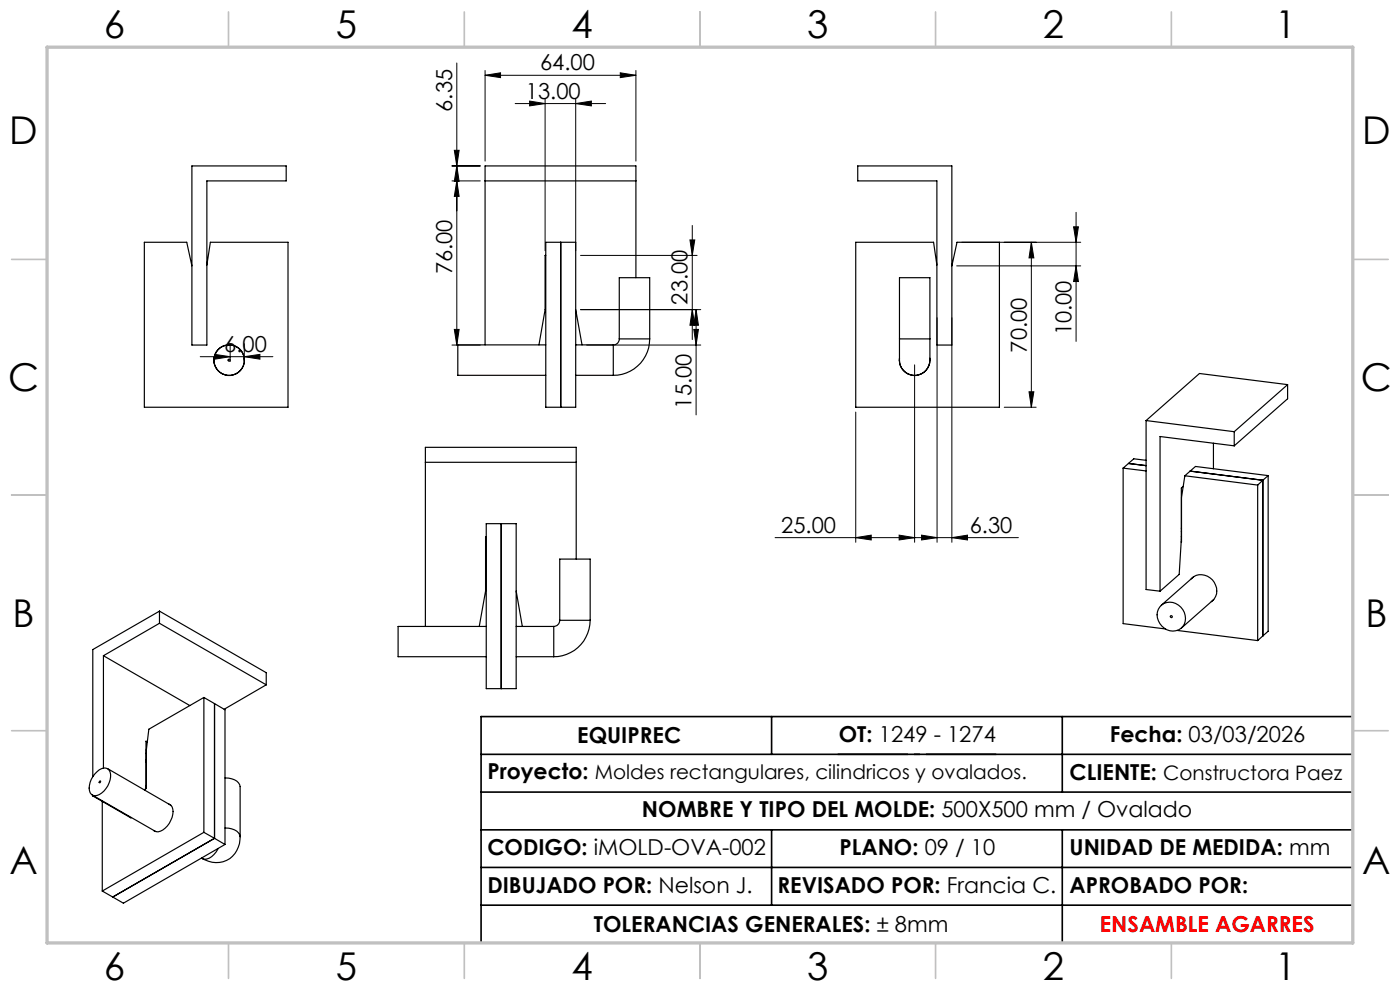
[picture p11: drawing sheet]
<svg xmlns="http://www.w3.org/2000/svg" width="297mm" height="210mm" viewBox="0 0 297 210" stroke-linecap="round" stroke-linejoin="round" font-family="sans-serif">
<g fill="none" stroke="#000" stroke-width=".25">
<path d="M40.7 35.2h20v3.2h-16.8v34.8h-3.2zM102.9 38.4h32M182 35.2h19.9v38h-3.1v-34.8h-16.8zM43.9 56.2l.7-4.8h16.5v35h-30.5v-35h9l1.1 5M115.8 51.4h6.3v35h-6.3zM115.8 54.2h-.2v11.5l-1.3 7.5M119 51.4v35M134.9 58.9v-23.7h-32v38M198.8 56.2l-.8-4.8h-16.5v35h30.5v-35h-9l-1.1 5M45.4 76v.4M51.8 76v.4M115.8 73.2h-18.7v6.4h18.7"/>
<path d="M122.1 73.2h8M122.1 79.6h8M122.1 65.7l1.4 7.5M130.1 73.2v6.4M131.4 71.9a1.21 1.21 0 0 1-1.3 1.3M131.4 71.9v-13h6.4v13M131.4 71.9h6.4M137.8 71.9a7.7 7.7 0 0 1-7.7 7.7M190.8 71.9v3.2a5 5 0 0 0 .9 3.5 3.3 3.3 0 0 0 3.9 .6 3.3 3.3 0 0 0 1.7-3.6v-3.7M190.8 76a3.3 3.3 0 0 0 3.2 3.7 3.3 3.3 0 0 0 3.3-3.7M190.8 71.9v-13h6.5v13M190.8 71.9h6.5"/>
<path d="M90.2 98.1h32M238.3 99.3l4.8 .6M238.3 99.3v33l8.9 1.1M239.4 98.3l3.7 .5M243.1 97.6l-2.6-.3-2.2 2M243.1 89.2l18.7 2.4M243.1 89.2v35.9l3 .3M252.5 99.9l15.4 2M257.4 94v5.4M261.8 91.6v3M261.8 94.6l-15.7-2v32.8M273.2 81.6l-18.7-2.4-11.4 10"/>
<path d="M273.2 81.6l-11.4 10M273.2 81.6v3l-11.4 10M103.2 113.9h-.2v11.5l-1.3 7.5M103.2 111.1h6.3v35h-6.3zM106.3 111.1v35M122.2 118.6v-23.7h-32v38M250.6 113.9h.1M250.6 112.7h.1M250.6 112v.1M251 103.2l-.4 .3v10.9l-.4 7.4-4.1 3.6M251.4 100.9l15.4 2M251.4 100.9l-.8 4.6v9.5"/>
<path d="M266.8 102.9v33M267.9 101.9v33M267.9 101.9l-1.1 1M269 100.9v33l-1.1 1M269 100.9l-1.1 1M269 100.9l-15.4-2-2.2 2M21.9 139.1v23.8M21.9 139.1l18.4 10.6M33.8 129.6l-14.1 8.2v26.9M33.8 129.6v2.6M33.8 132.2l-11.9 6.9M33.8 132.2l22.7 13.1"/>
<path d="M33.8 129.6l22.7 13.1v2.6M103.2 132.9h-18.7v6.4h18.7M109.5 132.9h8M109.5 139.3h8M109.5 125.4l1.3 7.5M117.5 132.9v6.4M118.7 131.6a1.33 1.33 0 0 1-1.2 1.3M118.7 131.6v-13h6.5v13M118.7 131.6h6.5M125.2 131.6a7.7 7.7 0 0 1-7.7 7.7M246.5 128.3a3.2 3.2 0 0 1 4.2 .7 3.2 3.2 0 0 1-.2 4.3 3.3 3.3 0 0 1-4-.5 3.3 3.3 0 0 1-.4-4.1zM249.7 133.7l17.1 2.2"/>
<path d="M252.7 122.8a3.3 3.3 0 0 1 3.6-.5 3.3 3.3 0 0 1 1.8 3.1 2.7 2.7 0 0 1-1.1 2.2M253.2 122.3l-6.9 6.1M257.5 127.2l-6.9 6M267.9 134.9l-1.1 1M31 159.8v.1M31.3 157.4l-.3-.2v9.4l-.2 1.1M43.3 147.9v28.7M43.3 147.9l2.2 1.4M43.3 147.9l-11.7 6.8-.6 4.4v8.1l-.2 .2M45.5 149.3v28.5M45.5 149.3l2.2 1.3v28.5M56.5 145.3l-8.9 5.2"/>
<path d="M19.6 168.7l13.4 7.7M19.7 168.7v.1M19.7 168.8l8.1 4.7 .1-.1M19.8 168.8h-.1M20.6 163.7a1.57 1.57 0 0 1 2.8 .1 4.4 4.4 0 0 1-3.3 5 1.57 1.57 0 0 1-1.1-2.2 4.8 4.8 0 0 1 1.6-2.9zM21.2 165.7a.17 .17 0 0 1 .1 .2 .17 .17 0 0 1-.3 0zM21.7 170v19M22.8 163l13.4 7.8M31 161.2v.4M31 161.6v.1M35.8 170.6a1.71 1.71 0 0 1 .9 2.1 4.5 4.5 0 0 1-3.2 3.8l-.9-.3M43.3 176.6l-21.6 12.4"/>
<path d="M43.3 176.6l2.2 1.2M45.5 177.8l-21.6 12.5M45.5 177.8l2.2 1.3M46.3 180l-.1 .2a3.1 3.1 0 0 1-3.1 2l-.2-.1M47.7 165a2.91 2.91 0 0 1 3.2 1.9v10.6M47.7 175.6a2.91 2.91 0 0 1 3.2 1.9M47.7 179.1l-21.5 12.5-2.3-1.3M50.9 177.5a5.1 5.1 0 0 1-2.5 4.8 5.1 5.1 0 0 1-5.5-.2M21.7 189l2.2 1.3M42.8 182l.1 .1"/>
<circle cx="48.6" cy="76.4" r="3.3"/>
<circle cx="48.6" cy="76.4" r=".22"/>
<circle cx="48.6" cy="76.4" r="3.2"/>
<circle cx="248.5" cy="130.8" r=".21"/>
</g>
<g fill="none" stroke="#000" stroke-width=".21">
<path d="M96.9 13.4v59.8M102.9 16l3.3-.6v1.1zM102.9 14.9v19.3M102.9 16h32M131.6 15.4l3.3 .6-3.3 .5zM134.9 14.9v19.3M95.9 35.2h6M95.9 38.4h6M96.4 31.9h1l-.5 3.3zM96.9 35.2l.5 3.3h-1zM96.9 38.4l.5 3.3h-1zM109.3 22h19.2"/>
<path d="M112.4 21.4l3.2 .6-3.2 .5zM115.6 20.9v32.3M122.1 22l3.3-.6v1.1zM122.1 20.9v32.3M123.2 54.2h24.7M146.4 50.9h1l-.5 3.3zM146.9 47.8v24.2M203 56.4h26.3M204 51.4h25.3M218.8 51.4v35M218.8 51.4l.5 3.3h-1zM227.8 48.1h1l-.5 3.3z"/>
<path d="M228.3 45v27.4M228.3 56.4l.5 3.3h-1zM42.5 75.7h15.4M45.5 75.2l3.3 .5-3.3 .5zM48.8 72.9v3.8M51.8 75.7l3.3-.5v1zM51.8 72.9v3.8M95.9 73.2h6M96.4 69.9h1l-.5 3.3zM123.2 65.7h25.5M124.5 73.2h24.2M146.9 65.7l.5 3.3h-1z"/>
<path d="M147.2 69.9h1l-.5 3.3zM147.7 65.7v22.3M147.7 65.7l.5 3.3h-1zM194 77.4v37.6M198.8 67.4v47.6M201.9 67.4v47.6M181.5 87.4v27.6M213 86.4h6.8M218.3 83.1h1l-.5 3.3zM164.4 114h51.6M181.5 114l3.3-.5v1zM190.7 113.5l3.3 .5-3.3 .5z"/>
<path d="M195.5 113.5l3.3 .5-3.3 .5zM201.9 114l3.3-.5v1z"/>
</g>
<path d="M177.7 160h33.7" fill="none" stroke="#000" stroke-width=".35" stroke-dasharray="15.2 1.3 1.3 1.3" stroke-dashoffset=".3" stroke-linecap="butt"/>
<path d="M163.7 152v8M225.4 152v16M287 152h-184.9v48M102.1 160h184.9M102.1 168h184.9M102.1 176h184.9M163.7 176v16M225.4 176v24M102.1 184h184.9M102.1 192h184.9" fill="none" stroke="#000" stroke-width=".35"/>
<g fill="none" stroke="#c0c0c0" stroke-width=".35">
<path d="M48.5 2.5v7.5M98.5 2.5v7.5M148.5 2.5v7.5M198.5 2.5v7.5M248.5 2.5v7.5M2.5 55h7.5M287 55h7.5M2.5 105h7.5M287 105h7.5M2.5 155h7.5M287 155h7.5M48.5 200v7.5"/>
<path d="M98.5 200v7.5M148.5 200v7.5M198.5 200v7.5M248.5 200v7.5"/>
</g>
<path d="M10 10h277v190h-277z" fill="none" stroke="#c0c0c0" stroke-width=".7"/>
<g fill="#000">
<path d="M102.9 16l3.3-.6v1.1zM131.6 15.4l3.3 .6-3.3 .5zM45.5 75.2l3.3 .5-3.3 .5zM51.8 75.7l3.3-.5v1z"/>
<path d="M96.9 35.2l.5 3.3h-1zM96.4 69.9h1l-.5 3.3zM96.4 31.9h1l-.5 3.3zM96.9 38.4l.5 3.3h-1zM227.8 48.1h1l-.5 3.3zM228.3 56.4l.5 3.3h-1zM218.8 51.4l.5 3.3h-1zM218.3 83.1h1l-.5 3.3z"/>
<path d="M122.1 22l3.3-.6v1.1zM112.4 21.4l3.2 .6-3.2 .5z"/>
<path d="M146.9 65.7l.5 3.3h-1zM146.4 50.9h1l-.5 3.3z"/>
<path d="M147.2 69.9h1l-.5 3.3zM147.7 65.7l.5 3.3h-1z"/>
<path d="M190.7 113.5l3.3 .5-3.3 .5zM181.5 114l3.3-.5v1zM201.9 114l3.3-.5v1zM195.5 113.5l3.3 .5-3.3 .5z"/>
</g>
<g font-size="8.1">
<text x="22" y="8">6</text>
<text x="71.2" y="8">5</text>
<text x="121.2" y="8">4</text>
<text x="171.3" y="8">3</text>
<text x="221.3" y="8">2</text>
<text x="270.5" y="8">1</text>
<text x="2" y="30.5">D</text>
<text x="289" y="30.5">D</text>
<text x="1.7" y="83">C</text>
<text x="288.7" y="83">C</text>
<text x="2.7" y="133">B</text>
<text x="289.7" y="133">B</text>
<text x="2" y="185.5">A</text>
<text x="289" y="185.5">A</text>
<text x="22" y="208">6</text>
<text x="71.2" y="208">5</text>
<text x="121.2" y="208">4</text>
<text x="171.3" y="208">3</text>
<text x="221.3" y="208">2</text>
<text x="270.5" y="208">1</text>
</g>
<g font-size="4.7">
<text x="114.6" y="14.9">64.00</text>
<text x="95.9" y="23.7" transform="rotate(-90 95.9 23.7)">6.35</text>
<text x="111.6" y="20.9">13.00</text>
<text x="95.9" y="58.2" transform="rotate(-90 95.9 58.2)">76.00</text>
<text x="145.9" y="64.6" transform="rotate(-90 145.9 64.6)">23.00</text>
<text x="227.3" y="71.1" transform="rotate(-90 227.3 71.1)">10.00</text>
<text x="47.6" y="74.6">6.00</text>
<text x="217.8" y="74.8" transform="rotate(-90 217.8 74.8)">70.00</text>
<text x="146.7" y="86.7" transform="rotate(-90 146.7 86.7)">15.00</text>
<text x="165.7" y="113">25.00</text>
<text x="205.7" y="113">6.30</text>
<text x="122.5" y="157.5">EQUIPREC</text>
<text x="178" y="157.4">OT: 1249 - 1274</text>
<text x="235.4" y="157.5">Fecha: 03/03/2026</text>
<text x="103.4" y="165.2">Proyecto: Moldes rectangulares, cilindricos y ovalados.</text>
<text x="226.9" y="165.5">CLIENTE: Constructora Paez</text>
<text x="136.2" y="173.3">NOMBRE Y TIPO DEL MOLDE: 500X500 mm / Ovalado</text>
<text x="103.4" y="181.3">CODIGO: iMOLD-OVA-002</text>
<text x="178.1" y="181.3">PLANO: 09 / 10</text>
<text x="226.9" y="181.3">UNIDAD DE MEDIDA: mm</text>
<text x="103.4" y="189.5">DIBUJADO POR: Nelson J.</text>
<text x="164.9" y="189.5">REVISADO POR: Francia C.</text>
<text x="226.9" y="189.5">APROBADO POR:</text>
<text x="126" y="197.7">TOLERANCIAS GENERALES: ± 8mm</text>
</g>
<text font-size="4.7" fill="#f00" x="233.3" y="197.6">ENSAMBLE AGARRES</text>
</svg>
